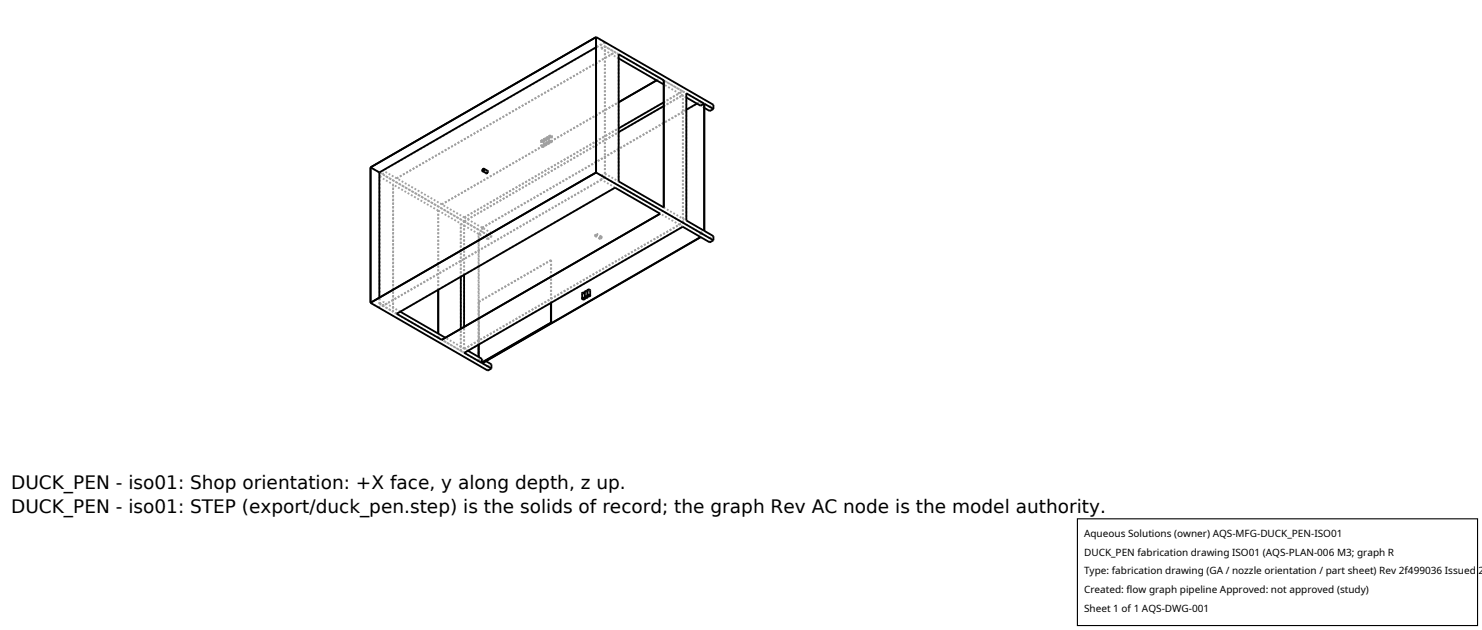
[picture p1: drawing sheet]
<svg xmlns="http://www.w3.org/2000/svg" width="212mm" height="90mm" viewBox="0 0 212 90" stroke-linecap="round" stroke-linejoin="round" font-family="sans-serif">
<g fill="none" stroke="#a0a0a0" stroke-width=".26" stroke-dasharray=".3 .3" stroke-linecap="butt">
<path d="M77.7 19.9l.1-.1h.2M77.7 19.9v.8M77.7 19.9h.3M78 19.8l.1 .1M78 19.9l-.1 .1-.2-.1M78 19.9v.8M78 19.7l.2-.1h.2M78 19.7v.7M78.1 19.9l-.2 .1-.2-.1M78.1 19.9v.8M78.1 19.7l.2-.1M78.1 19.7v.7"/>
<path d="M78.3 19.6l.1 .1M78.4 19.6v.1M78.4 19.7l-.1 .1-.2-.1M78.4 19.7v.7M78.4 19.5l.1-.1h.3M78.4 19.5v.7M78.4 19.7l-.1 .1-.3-.1M78.5 19.5l.2-.1M78.5 19.5v.7M78.7 19.4l.1 .1M78.8 19.4v.1M78.8 19.5l-.2 .1-.1-.1"/>
<path d="M78.8 19.5v.7M78.8 19.5l-.2 .1-.2-.1M85.1 5.3l1.3 .7M85.9 6.9v-.6M85.9 6.3l-31.2 18.1M85.9 6.9l.5-.3M86.4 6l-1.3 .8M86.4 6.6l1.9 1.2M87.8 7.5l-1.9-1.2M87.8 7.4v.1M88.3 7.8l.1-.1M88.4 8.3l-2.5-1.4"/>
<path d="M93.8 11.5l.5-.3M94.3 11.2l-6.5-3.8M94.8 14.6l2.7-1.6M94.8 15.2l2.7-1.6M94.8 11.5l3.2 1.8M97.5 13.6l-2.7-1.5M97.5 13l-3.2-1.8M98 13.9l-.5-.3M99.5 14.8l.6-.3M100.1 14.5l-2.6-1.5M100.1 14.5v.6M100.1 15.1l.5-.3"/>
<path d="M100.6 15.4l-.5-.3M101.4 15.3l.5-.3M101.4 15.3l-1.3-.8M101.4 15.9v-.6M52.9 23.9l16.8 9.7M54.2 25.2l.5-.3M54.2 25.2l2 1.1M54.7 24.9v-.5M56.1 26.4v18.1M56.1 26.4l.1-.1M56.7 25.5l31.1-18.1M56.7 25.5l-2-1.1"/>
<path d="M56.7 25.5l31.1-18M62.6 30.1l-6.5-3.7M62.6 30.1l3.2 1.8M63.1 29.2l-6.4-3.7M63.1 29.2l25.3-14.6M65.8 31.9v18.2M65.8 39.5v-7.6M66.3 39.2v-7.6M66.3 31.6l-11.6-6.7M66.3 31.6l22.1-12.7M66.3 31l31.2-18M66.3 31.1l22.1-12.8"/>
<path d="M66.3 31v.1M66.3 31.1l-3.2-1.9M66.3 31.6l31.2-18M68.3 33.4l-2.5-1.5M68.3 33.4l.6-.3M68.4 33.4l.5-.3M68.9 32.5l-2.6-1.5M68.9 32.5l29.1-16.8M68.9 33.1l-2.6-1.5M68.9 32.5v.6M68.9 32.5l31.2-18M69 24.4l.5 .3"/>
<path d="M69.1 24.1l.5 .3M69.5 24.7l.1-.2M69.6 24.4l-.1 .1v.2M69.6 24.4l-.2 .1v.2M69.6 24.5v-.1M69.7 34.2l-1.3-.8M69.7 34.2v-.6M69.7 34.2l.5-.3M69.7 33.6l.5-.3M70.2 33.9l-1.3-.8M70.2 33.9v-.6M70.2 33.3l-1.3-.8"/>
<path d="M77.3 20.9l.1-.1h.2M77.3 20.1l.1-.1 .2 .1M77.3 20.1v.8M77.3 20.9l.3-.1M77.3 20.1h.3M77.6 20.8v.1M77.6 20.8l.1 .1M77.6 20.1h.1M77.6 20.9l-.1 .1-.2-.1M77.6 20.1l-.1 .1-.2-.1M77.6 20.1v.8M77.7 20.7l.1-.1h.2"/>
<path d="M77.7 20.9l-.2 .1-.2-.1M77.7 20.1l-.2 .1-.2-.1M77.7 20.1v.8M77.7 20.7l.3-.1M78 20.6v.1M78 20.6l.1 .1M78 20.7h-.1h-.2M78 20.4l.2-.1 .2 .1M78.1 20.7l-.2 .1-.2-.1M78.1 20.4h.2M78.3 20.4h.1M78.4 20.4l-.1 .1-.2-.1"/>
<path d="M78.4 20.2l.1-.1h.3M78.4 20.4l-.1 .1-.3-.1M78.5 20.2h.2M78.7 20.2h.1M78.7 37.2l-10.3 5.9M78.7 37.2v-.1M78.8 20.1v.1M78.8 20.2l-.2 .1-.1-.1M78.8 20.2l-.2 .1-.2-.1M85 33.7v-.2l.2-.1M85.1 33.7v-.2l.1-.1M85.1 24.6l1.3 .8"/>
<path d="M85.2 33.4v.1M85.2 33.4l.1 .1M85.2 33.5l-.1 .2M85.3 33.5l-.1 .2h-.2M85.7 34.1v-.2l.2-.1M85.7 34.1l-.7-.4M85.7 34.1l-.6-.4M85.9 33.8v.1M85.9 33.8l-.7-.4M85.9 33.9l-.2 .2M85.9 25.7v-.6M85.9 25.1l.5-.3"/>
<path d="M85.9 25.7l-31.2 18M85.9 33.9l-.1 .2h-.1M86.4 25.4v-19.4M86.4 25.4l-32.2 18.5M86.4 24.8v-18.2M86.4 24.8l1.9 1.1M87.8 26.8l-1.9-1.1M88.3 25.9h.1M88.3 25.9v-18.1M94.8 29.6l3.2 1.9M97.5 31.8l-11.6-6.7M97.5 32.4l-3.2-1.9"/>
<path d="M97.5 31.8v-18.2M98 31.5v-18.2M100.1 33.2l.5-.2M100.1 33.2v.6M100.1 33.2l-2.6-1.4M100.1 33.3l.5-.3M100.1 33.3v.6M101.4 34.6v-.6M101.4 34l.5-.3M101.4 34l-1.3-.7M52.9 43.2l1.3 .7M54.2 43.9v-1.4"/>
<path d="M54.2 43.4l.5-.3M54.2 43.4l2 1.1M54.2 43.4v-18.2M54.7 43.7v-.6M56.1 44.5h.1M56.2 44.5v-18.2M56.7 44.8l-2-1.1M56.7 44.8l31.1-18M57.2 44.5l-2.5-1.4M62.6 48.2l-6.5-3.7M62.6 48.2v-.6M62.6 41.4v-11.3"/>
<path d="M62.6 48.2l3.2 1.9M65.8 50.1v-3.2M66.3 49.8v-3.1M66.3 49.8v-18.2M66.3 49.8l-2.7-1.6M66.3 49.8l31.2-18M66.3 50.4l31.2-18M66.3 50.4l-3.2-1.9M66.8 50.1l-.5-.3M68.3 51.6l-2.5-1.5M68.3 51.6v-.6M68.3 49.2v-15.8"/>
<path d="M68.3 51.6l.1-.1M68.4 51.5l.4-.3M68.4 51.5v-.5M68.4 49.2v-6.1M68.4 43.1l10.3-6M68.4 51.6v-18.2M68.4 51.6l.5-.3M68.4 51.5v-8.4M68.9 51.3v.6M69.4 51.6l-.5-.3M69.7 52.9v-.6M69.7 52.3l-1.3-.7"/>
<path d="M69.7 52.3l.5-.3M78.7 43.2v-6.1M78.7 43.2v-6M83.1 41.9l.2 .1 .2-.1M83.2 41.9l.1 .1 .2-.1M83.2 42.6v-.7M83.4 41.8l-.2 .1M83.5 41.9l-.1-.1M83.5 42.6v-.7M83.5 41.7l.2 .1 .2-.1M83.5 42.5v-.6M83.6 41.7l.1 .1 .2-.1"/>
<path d="M83.6 42.4v-.7M83.8 41.6l-.2 .1M83.9 41.7l-.1-.1M83.9 42.4v-.7M83.9 41.5l.2 .1 .2-.1M83.9 41.7v-.1M83.9 42.2v-.5M84 41.5h.1h.1M84 42.2v-.7M84.2 41.4l-.2 .1M84.2 41.5v-.1M84.2 42.2v-.7"/>
</g>
<g fill="none" stroke="#000" stroke-width=".26">
<path d="M85.1 5.3l-32.2 18.6M85.1 6.8l-30.9 17.8M85.1 5.3l16.8 9.7v.6M85.1 5.3v19.3M88.4 7.7l6.4 3.8v18.1l-6.4-3.7zM88.4 8.3l6.4 3.8M93.8 11.5l-5.4 3.1 5.4-3.1M94.8 14.6l-6.4 3.7M94.8 15.2l-6.4 3.7M94.8 11.5h.1M98 13.9l2.1 1.2 .5-.3M98 13.3l2.6 1.5v18.2l-2.6-1.5z"/>
<path d="M99.5 14.8l-1.5 .9M100.6 15.4l.8 .5 .5-.3M101.9 15.6l-1.3-.8v18.2l1.3 .7v.6M52.9 23.9v19.3M52.9 23.9l1.3 .7M54.2 24.6v17.9M65.8 39.5v7.4M66.3 39.2v7.5M69 24.2h.1l-.1 .2zM69.1 24.1l.6 .3-.1 .2-.1 .1-.6-.3M69.1 24.1v.2l-.2 .1M69.1 24.1l-.2 .1v.2"/>
<path d="M85.1 24.6l-32.2 18.6M85.1 24.6l16.8 9.7M94.3 30.5l-31.2 18M101.9 34.3l-.5 .3-1.3-.7-31.2 18 1.3 .7M52.9 43.2l16.8 9.7 .5-.3M56.7 44.8l31.1-18 6.5 3.7-31.2 18zM57.2 44.5l6.4 3.7M62.6 41.4v6.2M63.1 48.5h.1M66.3 50.4l31.2-18 2.6 1.4-31.2 18.1zM66.8 50.1l2 1.1v.6M68.3 49.2v1.8"/>
<path d="M68.4 49.2v1.8M68.8 51.8h.1M68.9 51.8v.1M69.4 51.6l.8 .4v.6M78.7 43.2v2.9M78.7 46.1l-9.9 5.7M78.7 46.1h.1M78.7 46.1l-9.8 5.7M83.1 42.6l.2-.1 .2 .1M83.1 42.6l.2 .2 .2-.2M83.5 41.9l-.2-.1-.1 .1-.1 .7M83.5 42.4l.2-.1 .2 .1"/>
<path d="M83.5 42.4l.2 .1 .2-.1M83.5 42.5v.1M83.9 41.6h-.2l-.2 .1v.7M83.9 42.2l.2-.1 .2 .1-.3 .1zM84.3 42.2v-.8h-.3l-.1 .1v.9"/>
<circle cx="83.3" cy="42.6" r=".12"/>
<circle cx="83.7" cy="42.4" r=".12"/>
<circle cx="84.1" cy="42.2" r=".13"/>
</g>
<path d="M153.9 74.1h57.1v15.2h-57.1z" fill="#fff" stroke="#000" stroke-width=".16"/>
<g font-size="2.6">
<text x="1.6" y="69.8">DUCK_PEN - iso01: Shop orientation: +X face, y along depth, z up.</text>
<text x="1.6" y="73.3">DUCK_PEN - iso01: STEP (export/duck_pen.step) is the solids of record; the graph Rev AC node is the model authority.</text>
</g>
<g font-size="1.4">
<text x="154.8" y="76.6">Aqueous Solutions (owner) AQS-MFG-DUCK_PEN-ISO01</text>
<text x="154.8" y="79.3">DUCK_PEN fabrication drawing ISO01 (AQS-PLAN-006 M3; graph R</text>
<text x="154.8" y="82">Type: fabrication drawing (GA / nozzle orientation / part sheet) Rev 2f499036 Issued 2</text>
<text x="154.8" y="84.7">Created: flow graph pipeline Approved: not approved (study)</text>
<text x="154.8" y="87.4">Sheet 1 of 1 AQS-DWG-001</text>
</g>
</svg>
